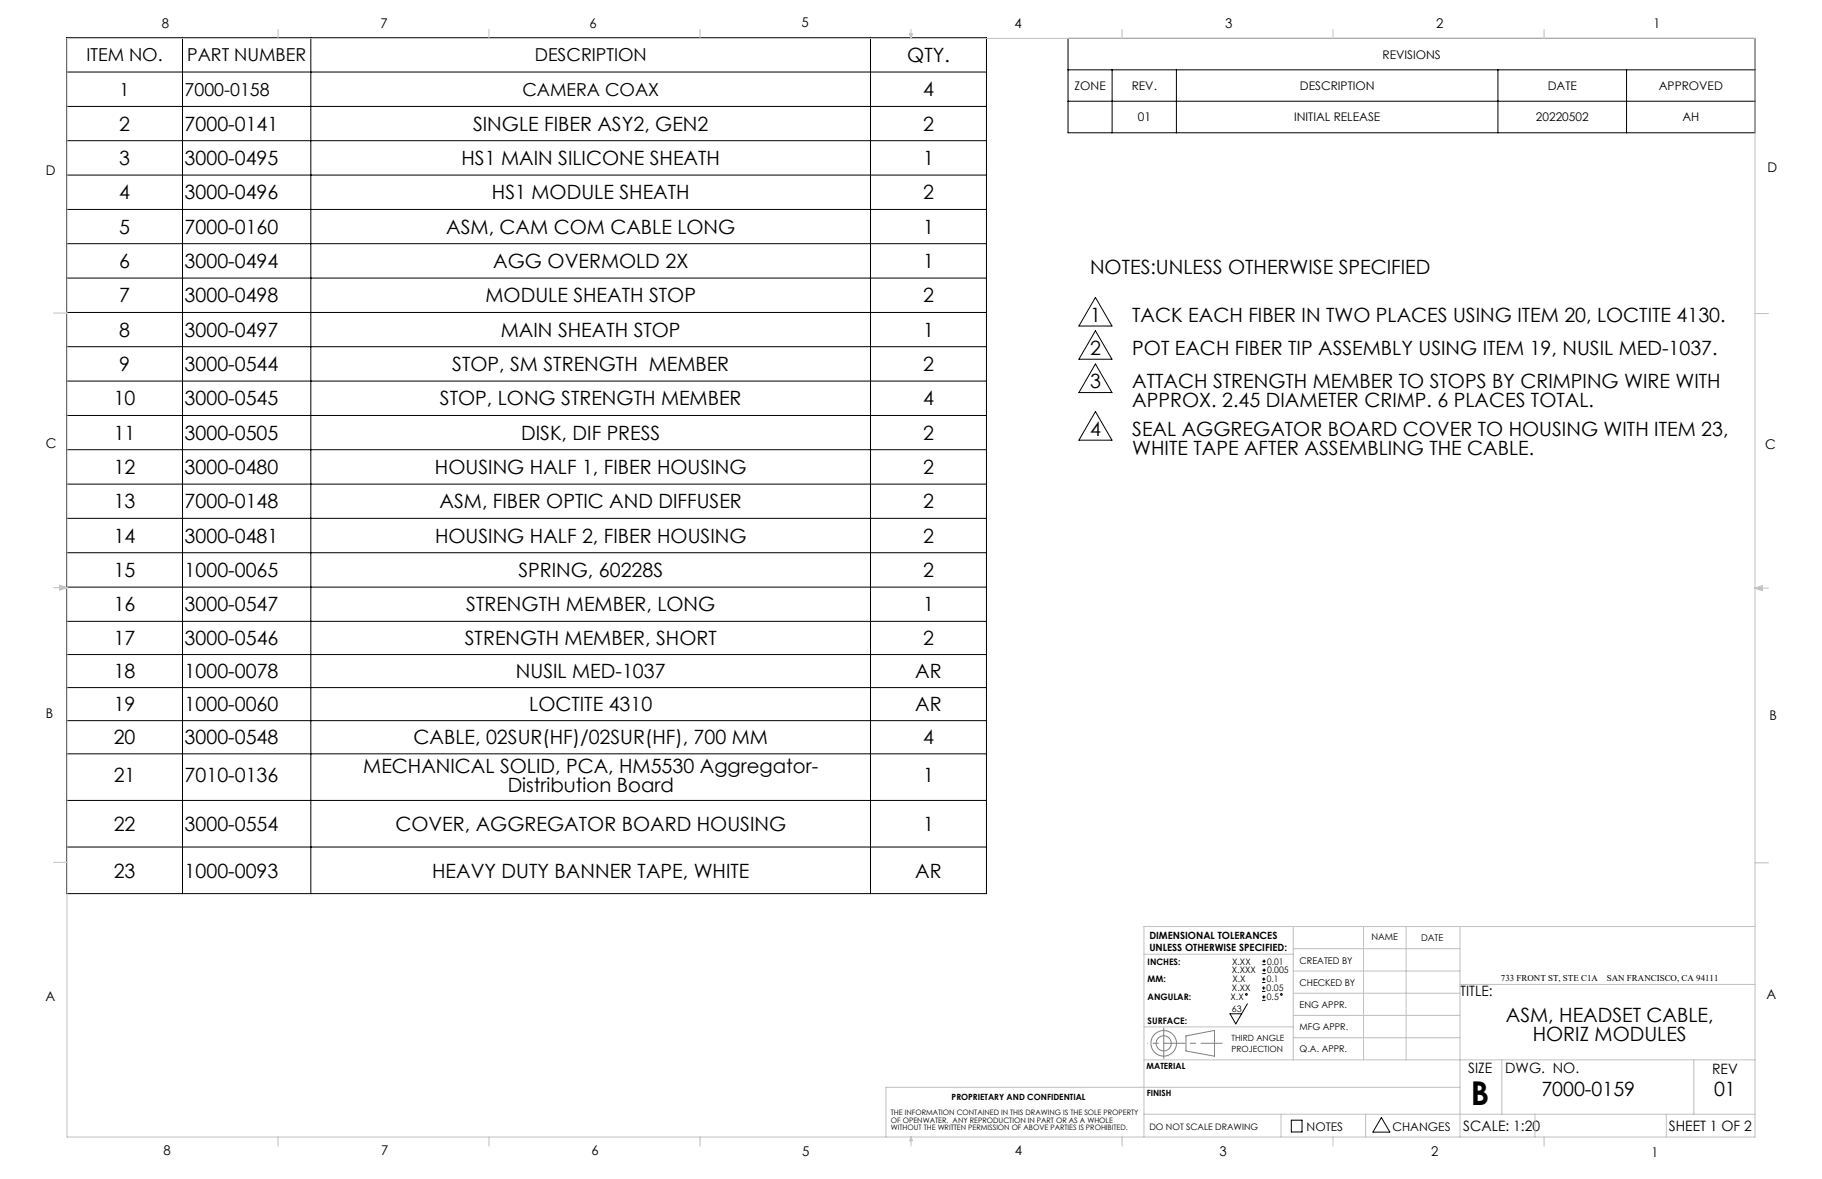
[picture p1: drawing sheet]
<svg xmlns="http://www.w3.org/2000/svg" width="432mm" height="279mm" viewBox="0 0 432 279" stroke-linecap="round" stroke-linejoin="round" font-family="sans-serif">
<g fill="none" stroke="#000" stroke-width=".24">
<path d="M15.8 8.9h218v202.9h-218zM15.8 17.1h218M43.3 8.9v202.9M73.7 8.9v202.9M206.3 8.9v202.9M253.1 9.1h162.8v22.4h-162.8zM253.1 16.5h162.8M263.6 16.5v15M278.8 16.5v15M355 16.5v15M385.5 16.5v15M15.8 25.2h218"/>
<path d="M15.8 33.3h218M253.1 24h162.8M15.8 41.5h218M15.8 49.6h218M15.8 57.7h218M15.8 65.9h218M15.8 74h218M259.6 70.5l3.9 6.8h-7.8zM259.6 78.4l3.9 6.7h-7.8zM15.8 82.2h218M15.8 90.3h218M15.8 98.5h218"/>
<path d="M259.6 86.3l3.9 6.7h-7.8zM259.6 97.5l3.9 6.8h-7.8zM15.8 106.6h218M15.8 114.7h218M15.8 122.8h218M15.8 131h218M15.8 139.1h218M15.8 147.2h218M15.8 155.1h218M15.8 162.9h218M15.8 170.8h218M15.8 178.6h218"/>
<path d="M15.8 189.7h218M15.8 200.7h218M295.6 237.9l-2.7 4.7-1.4-2.4h2.8M299.1 234.9h.8M299.1 234.1h.8M299.1 232.8h.8M299.1 232h.8M299.1 237.1h.8M299.1 236.3h.8M299.2 228.6h.8M299.2 227.8h.8M299.2 230.7h.8"/>
<path d="M299.2 229.9h.8M299.5 233.8v.8M299.5 231.6v.8M299.5 235.9v.8M299.6 227.4v.8M299.6 229.5v.8M306 265.5h2.6v2.8h-2.6zM327.4 264.8l2 3.5h-4z"/>
<circle cx="295.4" cy="235.7" r=".2"/>
<circle cx="303.7" cy="235.7" r=".2"/>
</g>
<g fill="none" stroke="#808080" stroke-width=".24">
<path d="M281.1 245.5l6.7-1.3v6.1l-6.7-1.2z"/>
<circle cx="275.8" cy="247.3" r="1.8"/>
<circle cx="275.8" cy="247.3" r="3"/>
</g>
<path d="M275.8 247.2h13.8" fill="none" stroke="#808080" stroke-width=".24" stroke-dasharray="15.2 1.3 1.3 1.3" stroke-dashoffset="10.2"/>
<path d="M275.8 247.2v-3.6M275.8 247.2v3.7" fill="none" stroke="#808080" stroke-width=".24" stroke-dasharray="15.2 1.3 1.3 1.3"/>
<path d="M275.8 247.2h-3.8" fill="none" stroke="#808080" stroke-width=".24" stroke-dasharray="15.2 1.3 1.3 1.3" stroke-dashoffset="15.2"/>
<g fill="none" stroke="#c0c0c0" stroke-width=".24">
<path d="M15.9 9.1h400v260.4h-400zM65.9 6.9v2.2M115.9 6.9v2.2M165.9 6.9v2.2M215.6 8h.6l-.3 1.1zM215.7 8l.2 1.1M215.9 6.9v2.2M216 8l-.1 1.1M265.9 6.9v2.2M315.9 6.9v2.2M365.9 6.9v2.2M12.7 74.2h3.2"/>
<path d="M415.9 74.3h3.2M12.7 139.3h3.2M14.2 139.1l1.7 .2M14.2 138.7l1.7 .6-1.7 .5zM15.9 139.3l-1.7 .3M415.9 139.4h3.2M415.9 139.4l1.8-.6v1.2zM415.9 139.4l1.8 .3M417.7 139.2l-1.8 .2M12.7 204.4h3.2M306.5 219.6v31.6M323.1 219.6v31.6"/>
<path d="M333.2 219.6v31.6M346 219.6v49.9M415.9 204.5h3.2M415.9 219.6h-144.8v49.9M271.1 226.1h35.4M306.5 235.4h39.5M306.5 230.1h39.5M306.5 224.8h39.5M346 233.3h69.9M271.1 251.2h144.8M271.1 243.3h35.4M306.5 245.9h39.5"/>
<path d="M306.5 240.6h39.5M346 257.7h-136v11.8M355.9 251.2v12.9M401.4 251.2v12.9M65.9 269.5v2.1M115.9 269.5v2.1M165.9 269.5v2.1M215.9 269.5v2.1M215.9 269.5l.3 .8h-.6zM265.9 269.5v2.1M271.1 264.1h144.8M303.6 264.1v5.4"/>
<path d="M315.9 269.5v2.1M323.6 264.1v5.4M363.8 264.1v5.4M365.9 269.5v2.1M394.9 264.1v5.4"/>
</g>
<text font-size="7.8" x="348.5" y="261.9">B</text>
<g font-size="4.7">
<text x="215" y="14.7">QTY.</text>
<text x="218.8" y="22.8">4</text>
<text x="28.2" y="31">2</text>
<text x="43.8" y="31">7000-0141</text>
<text x="112.1" y="31">SINGLE FIBER ASY2, GEN2</text>
<text x="218.8" y="31">2</text>
<text x="28.2" y="39.1">3</text>
<text x="43.8" y="39.1">3000-0495</text>
<text x="109.4" y="39.1">HS1 MAIN SILICONE SHEATH</text>
<text x="218.8" y="39.1">1</text>
<text x="28.2" y="47.2">4</text>
<text x="43.8" y="47.2">3000-0496</text>
<text x="116.6" y="47.2">HS1 MODULE SHEATH</text>
<text x="218.8" y="47.2">2</text>
<text x="28.2" y="55.4">5</text>
<text x="43.8" y="55.4">7000-0160</text>
<text x="105.8" y="55.4">ASM, CAM COM CABLE LONG</text>
<text x="218.8" y="55.4">1</text>
<text x="28.2" y="63.5">6</text>
<text x="43.8" y="63.5">3000-0494</text>
<text x="116.9" y="63.5">AGG OVERMOLD 2X</text>
<text x="218.8" y="63.5">1</text>
<text x="258.3" y="64.9">NOTES:UNLESS OTHERWISE SPECIFIED</text>
<text x="28.2" y="71.6">7</text>
<text x="43.8" y="71.6">3000-0498</text>
<text x="115.1" y="71.6">MODULE SHEATH STOP</text>
<text x="218.8" y="71.6">2</text>
<text x="258.3" y="76.2">1</text>
<text x="268.3" y="76.2">TACK EACH FIBER IN TWO PLACES USING ITEM 20, LOCTITE 4130.</text>
<text x="28.2" y="79.8">8</text>
<text x="43.8" y="79.8">3000-0497</text>
<text x="118.7" y="79.8">MAIN SHEATH STOP</text>
<text x="218.8" y="79.8">1</text>
<text x="28.2" y="87.9">9</text>
<text x="43.8" y="87.9">3000-0544</text>
<text x="107.2" y="87.9">STOP, SM STRENGTH MEMBER</text>
<text x="218.8" y="87.9">2</text>
<text x="258.3" y="84.1">2</text>
<text x="268.3" y="84.1">POT EACH FIBER TIP ASSEMBLY USING ITEM 19, NUSIL MED-1037.</text>
<text x="258.3" y="92">3</text>
<text x="268.3" y="92">ATTACH STRENGTH MEMBER TO STOPS BY CRIMPING WIRE WITH</text>
<text x="26.9" y="96.1">10</text>
<text x="43.8" y="96.1">3000-0545</text>
<text x="104.3" y="96.1">STOP, LONG STRENGTH MEMBER</text>
<text x="218.8" y="96.1">4</text>
<text x="268.3" y="96.5">APPROX. 2.45 DIAMETER CRIMP. 6 PLACES TOTAL.</text>
<text x="26.9" y="104.2">11</text>
<text x="43.8" y="104.2">3000-0505</text>
<text x="123.5" y="104.2">DISK, DIF PRESS</text>
<text x="218.8" y="104.2">2</text>
<text x="258.3" y="103.3">4</text>
<text x="268.3" y="103.3">SEAL AGGREGATOR BOARD COVER TO HOUSING WITH ITEM 23,</text>
<text x="268.3" y="107.8">WHITE TAPE AFTER ASSEMBLING THE CABLE.</text>
<text x="26.9" y="112.3">12</text>
<text x="43.8" y="112.3">3000-0480</text>
<text x="103.1" y="112.3">HOUSING HALF 1, FIBER HOUSING</text>
<text x="218.8" y="112.3">2</text>
<text x="26.9" y="120.5">13</text>
<text x="43.8" y="120.5">7000-0148</text>
<text x="104.2" y="120.5">ASM, FIBER OPTIC AND DIFFUSER</text>
<text x="218.8" y="120.5">2</text>
<text x="26.9" y="128.6">14</text>
<text x="43.8" y="128.6">3000-0481</text>
<text x="103.1" y="128.6">HOUSING HALF 2, FIBER HOUSING</text>
<text x="218.8" y="128.6">2</text>
<text x="26.9" y="136.8">15</text>
<text x="43.8" y="136.8">1000-0065</text>
<text x="122.8" y="136.8">SPRING, 60228S</text>
<text x="218.8" y="136.8">2</text>
<text x="26.9" y="144.9">16</text>
<text x="43.8" y="144.9">3000-0547</text>
<text x="110.5" y="144.9">STRENGTH MEMBER, LONG</text>
<text x="218.8" y="144.9">1</text>
<text x="26.9" y="152.9">17</text>
<text x="43.8" y="152.9">3000-0546</text>
<text x="110.2" y="152.9">STRENGTH MEMBER, SHORT</text>
<text x="218.8" y="152.9">2</text>
<text x="26.9" y="160.7">18</text>
<text x="43.8" y="160.7">1000-0078</text>
<text x="122.3" y="160.7">NUSIL MED-1037</text>
<text x="216.9" y="160.7">AR</text>
<text x="26.9" y="168.6">19</text>
<text x="43.8" y="168.6">1000-0060</text>
<text x="125.4" y="168.6">LOCTITE 4310</text>
<text x="216.9" y="168.6">AR</text>
<text x="26.9" y="176.4">20</text>
<text x="43.8" y="176.4">3000-0548</text>
<text x="98" y="176.4">CABLE, 02SUR(HF)/02SUR(HF), 700 MM</text>
<text x="218.8" y="176.4">4</text>
<text x="26.9" y="185.4">21</text>
<text x="43.8" y="185.4">7010-0136</text>
<text x="86.1" y="183.2">MECHANICAL SOLID, PCA, HM5530 Aggregator-</text>
<text x="218.8" y="185.4">1</text>
<text x="120.3" y="187.7">Distribution Board</text>
<text x="26.9" y="196.9">22</text>
<text x="43.8" y="196.9">3000-0554</text>
<text x="93.7" y="196.9">COVER, AGGREGATOR BOARD HOUSING</text>
<text x="218.8" y="196.9">1</text>
<text x="26.9" y="208">23</text>
<text x="43.8" y="208">1000-0093</text>
<text x="102.4" y="208">HEAVY DUTY BANNER TAPE, WHITE</text>
<text x="216.9" y="208">AR</text>
<text x="356.9" y="242.3">ASM, HEADSET CABLE,</text>
<text x="363.2" y="246.8">HORIZ MODULES</text>
<text x="365.3" y="259.7">7000-0159</text>
<text x="406.2" y="259.7">01</text>
</g>
<g font-size="4.2">
<text x="20.5" y="14.5">ITEM NO.</text>
<text x="44.3" y="14.5">PART NUMBER</text>
<text x="126.7" y="14.5">DESCRIPTION</text>
<text x="28.4" y="22.7">1</text>
<text x="43.8" y="22.7">7000-0158</text>
<text x="123.8" y="22.7">CAMERA COAX</text>
</g>
<g font-size="3.4">
<text x="346.1" y="235.9">TITLE:</text>
<text x="347.9" y="254.3">SIZE</text>
<text x="356.7" y="254.4">DWG. NO.</text>
<text x="405.7" y="254.5">REV</text>
<text x="346.8" y="267.9">SCALE: 1:20</text>
<text x="395.5" y="267.9">SHEET 1 OF 2</text>
</g>
<g font-size="3.2">
<text x="38.3" y="6.7">8</text>
<text x="90.2" y="6.7">7</text>
<text x="139.7" y="6.5">6</text>
<text x="190" y="6.5">5</text>
<text x="240.4" y="6.5">4</text>
<text x="290.4" y="6.7">3</text>
<text x="340.4" y="6.5">2</text>
<text x="391.9" y="6.7">1</text>
<text x="10.9" y="41.6">D</text>
<text x="418.9" y="40.7">D</text>
<text x="10.9" y="106.3">C</text>
<text x="418.4" y="106.4">C</text>
<text x="10.8" y="170.2">B</text>
<text x="419.4" y="170.6">B</text>
<text x="10.8" y="237.2">A</text>
<text x="418.6" y="236.8">A</text>
<text x="38.8" y="273.8">8</text>
<text x="90.4" y="273.8">7</text>
<text x="140.2" y="273.8">6</text>
<text x="190.1" y="273.9">5</text>
<text x="240.5" y="273.8">4</text>
<text x="289" y="273.9">3</text>
<text x="339.1" y="273.8">2</text>
<text x="391.4" y="274.1">1</text>
</g>
<g font-size="2.8">
<text x="327.6" y="13.9">REVISIONS</text>
<text x="254.7" y="21.3">ZONE</text>
<text x="268.2" y="21.3">REV.</text>
<text x="308.1" y="21.3">DESCRIPTION</text>
<text x="366.8" y="21.3">DATE</text>
<text x="393.1" y="21.3">APPROVED</text>
<text x="269.6" y="28.8">01</text>
<text x="306.7" y="28.8">INITIAL RELEASE</text>
<text x="364" y="28.8">20220502</text>
<text x="398.7" y="28.8">AH</text>
<text x="309.6" y="268">NOTES</text>
<text x="330" y="268">CHANGES</text>
</g>
<g font-size="2.4">
<text x="272.4" y="222.5">DIMENSIONAL TOLERANCES</text>
<text x="272.4" y="225.3">UNLESS OTHERWISE SPECIFIED:</text>
</g>
<g font-size="2.2">
<text x="325" y="222.9">NAME</text>
<text x="336.8" y="222.9">DATE</text>
<text x="308" y="233.6">CHECKED BY</text>
<text x="308" y="228.4">CREATED BY</text>
<text x="308" y="238.8">ENG APPR.</text>
<text x="308" y="244">MFG APPR.</text>
<text x="308" y="249.3">Q.A. APPR.</text>
</g>
<g font-size="2.1">
<text x="272" y="228.6">INCHES:</text>
<text x="272" y="232.8">MM:</text>
<text x="292" y="230.7">X.XXX</text>
<text x="292" y="228.6">X.XX</text>
<text x="292.1" y="232.8">X.X</text>
<text x="300.2" y="232.8">0.1</text>
<text x="300.3" y="228.6">0.01</text>
<text x="300.3" y="230.7">0.005</text>
<text x="355.7" y="232.4">733 FRONT ST, STE C1A</text>
<text x="380.8" y="232.4">SAN FRANCISCO, CA 94111</text>
<text x="272" y="237">ANGULAR:</text>
<text x="291.6" y="237">X.X</text>
<text x="291.9" y="239.8">63</text>
<text x="292" y="234.9">X.XX</text>
<text x="300.2" y="234.9">0.05</text>
<text x="300.2" y="237">0.5</text>
<text x="272" y="242.6">SURFACE:</text>
<text x="272.4" y="267.8">DO NOT SCALE DRAWING</text>
</g>
<g font-size="2">
<text x="291.9" y="246.8">THIRD ANGLE</text>
<text x="291.9" y="249.3">PROJECTION</text>
<text x="271.7" y="253.4">MATERIAL</text>
<text x="225.5" y="260.6">PROPRIETARY AND CONFIDENTIAL</text>
<text x="271.8" y="259.7">FINISH</text>
</g>
<g font-size="1.8">
<text x="211.1" y="264.3">THE INFORMATION CONTAINED IN THIS DRAWING IS THE SOLE PROPERTY</text>
<text x="211.1" y="266.1">OF OPENWATER. ANY REPRODUCTION IN PART OR AS A WHOLE</text>
<text x="211.1" y="267.8">WITHOUT THE WRITTEN PERMISSION OF ABOVE PARTIES IS PROHIBITED.</text>
</g>
</svg>
